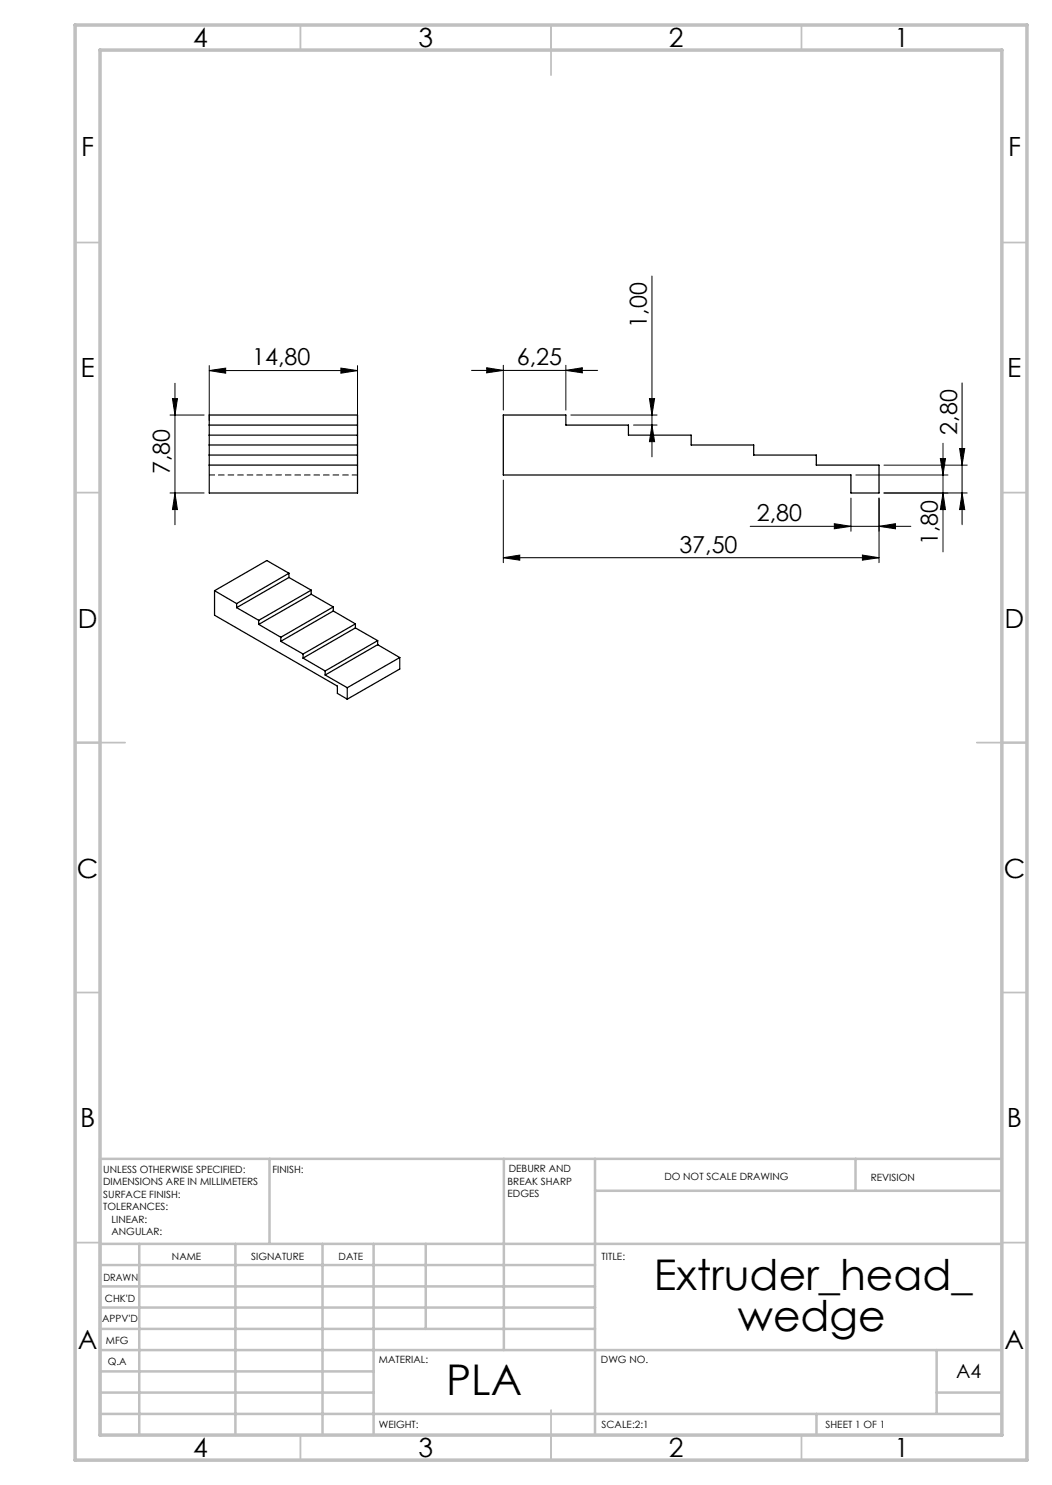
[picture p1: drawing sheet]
<svg xmlns="http://www.w3.org/2000/svg" width="210mm" height="297mm" viewBox="0 0 210 297" stroke-linecap="round" stroke-linejoin="round" font-family="sans-serif">
<g fill="none" stroke="#000" stroke-width=".25">
<path d="M41.8 83h29.7v15.6h-29.7zM41.8 85h29.7M41.8 87h29.7M41.8 89h29.7M41.8 91h29.7M41.8 93h29.7M100.6 83h12.5v2h12.5v2h12.5v2h12.5v2h12.5v2h12.6v5.6h-5.6v-3.6h-69.5zM42.9 118.2l4.4 2.5M42.9 118.2v4.9l24.5 14.1v1.5l2 1.2M57.7 115.5l-10.4 6M57.7 115.5l4.5 2.6M57.7 114.7l-10.4 6"/>
<path d="M57.7 114.7l-4.4-2.6-10.4 6.1M57.7 114.7v.8M62.2 118.9l-10.5 6M62.2 118.9l4.4 2.5M62.2 118.1l-10.5 6M62.2 118.1v.8M47.3 120.7v.8M47.3 121.5l4.4 2.6M51.7 124.1v.8M51.7 124.9l4.4 2.6M56.1 127.5v.8M56.1 128.3l4.5 2.5"/>
<path d="M60.6 130.8v.8M60.6 131.6l4.4 2.6M65 134.2v.8M65 135l4.4 2.6M66.6 122.2l-10.5 6.1M66.6 122.2l4.4 2.6M66.6 121.4l-10.5 6.1M66.6 121.4v.8M69.4 137.6v2.3M71 125.6l-10.4 6M71 125.6l4.5 2.5M71 124.8l-10.4 6"/>
<path d="M71 124.8v.8M75.5 129l-10.5 6M75.5 129l4.4 2.5M75.5 128.1l-10.5 6.1M75.5 128.1v.9M79.9 131.5v2.3l-10.5 6.1M79.9 131.5l-10.5 6.1"/>
</g>
<path d="M41.8 95h29.7" fill="none" stroke="#000" stroke-width=".2" stroke-dasharray="1.3 .6" stroke-dashoffset=".1" stroke-linecap="butt"/>
<g fill="none" stroke="#000" stroke-width=".2">
<path d="M130.3 55.2v36.2M34.5 79.7h1l-.5 3.3zM35 76.7v28.3M41.8 74.1l3.3-.5v1.1zM41.8 73.1v10.9M41.8 74.1h29.7M68.1 73.6l3.4 .5-3.4 .6zM71.5 73.1v10.9M94.2 74.1h25.3M97.3 73.6l3.3 .5-3.3 .5zM100.6 73.1v8.9M113.1 74.1l3.3-.5v1z"/>
<path d="M113.1 73.1v8.9M129.8 79.7h1l-.5 3.3zM192.3 76.6v28.4M34 98.6h6.8M34 83h6.8M35 98.6l.5 3.3h-1zM100.6 96v16.5M114.1 83h17.2M126.6 85h4.7M130.3 85l.5 3.3h-1zM170.1 99.6v6.7M171.1 95h18.4"/>
<path d="M175.7 99.6v12.9M176.7 98.6h16.6M176.7 93h16.6M187.9 91.7h1.1l-.5 3.3zM188.5 98.6l.5 3.3h-1.1zM188.5 88.7v21.7M191.8 89.7h1l-.5 3.3zM192.3 98.6l.5 3.3h-1zM100.6 111.6l3.3-.6v1.1zM100.6 111.6h75.1M149.9 105.3h32.1M166.7 104.8l3.4 .5-3.4 .5z"/>
<path d="M172.4 111l3.3 .6-3.3 .5zM175.7 105.3l3.3-.5v1z"/>
</g>
<g fill="none" stroke="#c0c0c0" stroke-width=".35">
<path d="M60 5v5M110.1 5v10M160.2 5v5M15 48.5h5M200.2 48.5h5M15 98.5h5M200.2 98.5h5M15 148.5h10M195.2 148.5h10M15 198.5h5M200.2 198.5h5M15 248.6h5"/>
<path d="M200.2 248.6h5M60 287.1v5M110.1 282v10.1M160.2 287.1v5"/>
</g>
<g fill="none" stroke="#c0c0c0" stroke-width=".5">
<path d="M53.9 231.8v17M100.7 231.8v38.2M118.9 231.8v55.3M118.9 238.2h81.3M171 231.8v6.4M200.2 231.8h-180.2v55.3M20 248.8h180.2M20 257.3h98.9M20 253h98.9M27.8 248.8v38.3M47 248.8v38.3M64.5 248.8v38.3"/>
<path d="M74.7 248.8v38.3M85.1 248.8v17M20 265.8h98.9M20 261.5h98.9M20 278.6h54.7M20 274.3h54.7M20 270h180.2M187.2 278.6h13M187.2 270v12.8M20 282.8h180.2M163.2 282.8v4.3"/>
</g>
<path d="M15 5h190.2v287.1h-190.2zM20 10h180.2v277.1h-180.2z" fill="none" stroke="#c0c0c0" stroke-width=".7"/>
<g fill="#000">
<path d="M41.8 74.1l3.3-.5v1.1zM68.1 73.6l3.4 .5-3.4 .6z"/>
<path d="M113.1 74.1l3.3-.5v1zM97.3 73.6l3.3 .5-3.3 .5zM172.4 111l3.3 .6-3.3 .5zM100.6 111.6l3.3-.6v1.1z"/>
<path d="M188.5 98.6l.5 3.3h-1.1zM187.9 91.7h1.1l-.5 3.3zM130.3 85l.5 3.3h-1zM129.8 79.7h1l-.5 3.3z"/>
<path d="M191.8 89.7h1l-.5 3.3zM192.3 98.6l.5 3.3h-1zM34.5 79.7h1l-.5 3.3zM35 98.6l.5 3.3h-1z"/>
<path d="M166.7 104.8l3.4 .5-3.4 .5zM175.7 105.3l3.3-.5v1z"/>
</g>
<g font-size="8.5">
<text x="130.7" y="258.1">Extruder_head_</text>
<text x="147.4" y="266.2">wedge</text>
<text x="89.2" y="279">PLA</text>
</g>
<g font-size="5.3">
<text x="38.6" y="9.5">4</text>
<text x="83.6" y="9.5">3</text>
<text x="133.7" y="9.5">2</text>
<text x="178.8" y="9.5">1</text>
<text x="16.2" y="31.3">F</text>
<text x="201.5" y="31.3">F</text>
<text x="16.1" y="75.5">E</text>
<text x="201.3" y="75.5">E</text>
<text x="15.5" y="125.5">D</text>
<text x="200.8" y="125.5">D</text>
<text x="15.4" y="175.5">C</text>
<text x="200.6" y="175.5">C</text>
<text x="16" y="225.5">B</text>
<text x="201.2" y="225.5">B</text>
<text x="15.6" y="269.8">A</text>
<text x="200.8" y="269.8">A</text>
<text x="38.6" y="291.5">4</text>
<text x="83.6" y="291.5">3</text>
<text x="133.7" y="291.5">2</text>
<text x="178.8" y="291.5">1</text>
</g>
<g font-size="4.7">
<text x="129.3" y="65.5" transform="rotate(-90 129.3 65.5)">1,00</text>
<text x="50.4" y="73.1">14,80</text>
<text x="103.3" y="73.1">6,25</text>
<text x="191.3" y="86.9" transform="rotate(-90 191.3 86.9)">2,80</text>
<text x="34" y="94.8" transform="rotate(-90 34 94.8)">7,80</text>
<text x="151.2" y="104.2">2,80</text>
<text x="135.8" y="110.5">37,50</text>
<text x="187.5" y="109.1" transform="rotate(-90 187.5 109.1)">1,80</text>
</g>
<text font-size="3.9" x="191.1" y="275.5">A4</text>
<g font-size="2">
<text x="20.6" y="234.6">UNLESS OTHERWISE SPECIFIED:</text>
<text x="20.6" y="237.1">DIMENSIONS ARE IN MILLIMETERS</text>
<text x="20.6" y="239.6">SURFACE FINISH:</text>
<text x="54.4" y="234.6">FINISH:</text>
<text x="101.4" y="237">BREAK SHARP</text>
<text x="101.4" y="239.5">EDGES</text>
<text x="101.7" y="234.5">DEBURR AND</text>
<text x="132.8" y="236">DO NOT SCALE DRAWING</text>
<text x="174" y="236.2">REVISION</text>
<text x="20.6" y="242.1">TOLERANCES:</text>
<text x="22.3" y="244.6">LINEAR:</text>
<text x="22.3" y="247.1">ANGULAR:</text>
<text x="50.2" y="252">SIGNATURE</text>
<text x="67.7" y="252">DATE</text>
<text x="120.2" y="252">TITLE:</text>
<text x="20.7" y="256.1">DRAWN</text>
<text x="34.4" y="252">NAME</text>
<text x="21" y="260.4">CHK'D</text>
<text x="20.4" y="264.5">APPV'D</text>
<text x="21.1" y="268.8">MFG</text>
<text x="21.5" y="273">Q.A</text>
<text x="75.7" y="272.5">MATERIAL:</text>
<text x="120.1" y="272.5">DWG NO.</text>
<text x="75.7" y="285.6">WEIGHT:</text>
<text x="120.2" y="285.6">SCALE:2:1</text>
<text x="165" y="285.6">SHEET 1 OF 1</text>
</g>
</svg>
